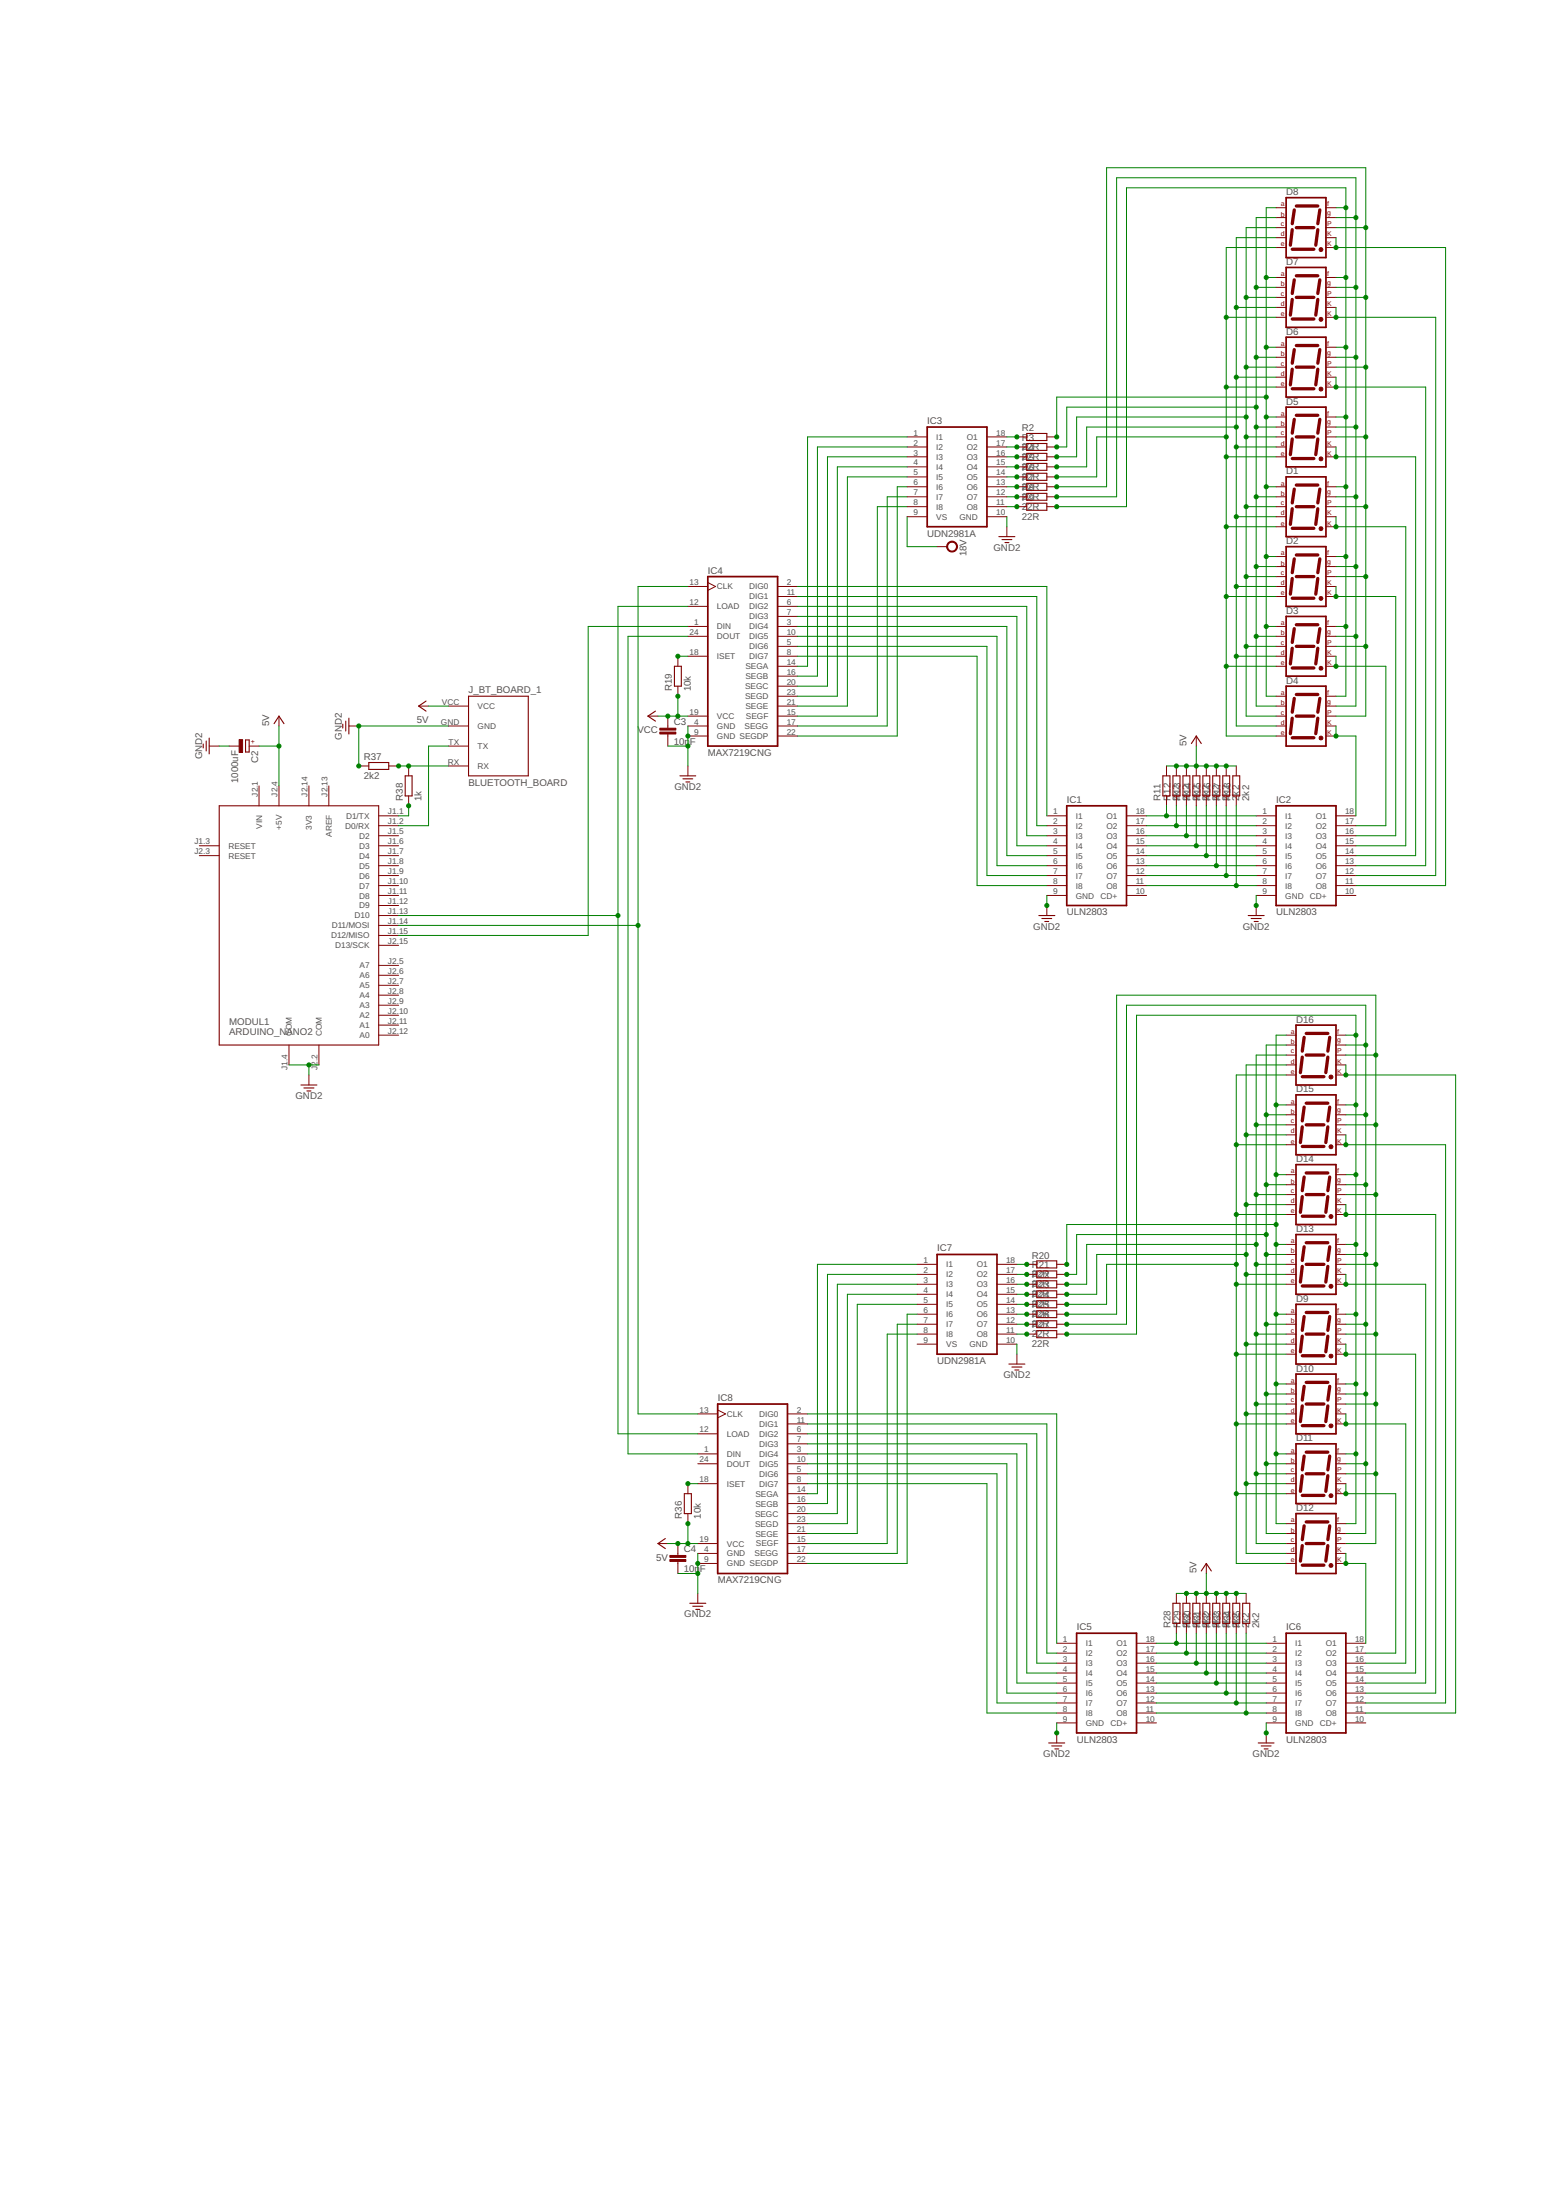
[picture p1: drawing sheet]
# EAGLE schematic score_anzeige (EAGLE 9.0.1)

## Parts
C2  1000uF  CPOL-EUE5-10.5  [E5-10,5]
C3  10nF  C-EU025-025X050  [C025-025X050]
C4  10nF  C-EU025-025X050  [C025-025X050]
D1  7SEG-MCK  [7SEG-7]
D2  7SEG-MCK  [7SEG-7]
D3  7SEG-MCK  [7SEG-7]
D4  7SEG-MCK  [7SEG-7]
D5  7SEG-MCK  [7SEG-7]
D6  7SEG-MCK  [7SEG-7]
D7  7SEG-MCK  [7SEG-7]
D8  7SEG-MCK  [7SEG-7]
D9  7SEG-MCK  [7SEG-7]
D10  7SEG-MCK  [7SEG-7]
D11  7SEG-MCK  [7SEG-7]
D12  7SEG-MCK  [7SEG-7]
D13  7SEG-MCK  [7SEG-7]
D14  7SEG-MCK  [7SEG-7]
D15  7SEG-MCK  [7SEG-7]
D16  7SEG-MCK  [7SEG-7]
IC1  ULN2803  ULN2803A  [DIL18]
IC2  ULN2803  ULN2803A  [DIL18]
IC3  UDN2981A  [DIL18]
IC4  MAX7219CNG  [DIL24-3]
IC5  ULN2803  ULN2803A  [DIL18]
IC6  ULN2803  ULN2803A  [DIL18]
IC7  UDN2981A  [DIL18]
IC8  MAX7219CNG  [DIL24-3]
J_BT_BOARD_1  BLUETOOTH_BOARD  [BT_BOARD_FOOTPRINT]
MODUL1  ARDUINO_NANO2  [ARDUINO_NANO2]
R2  22R  R-EU_0204/7  [0204/7]
R3  22R  R-EU_0204/7  [0204/7]
R4  22R  R-EU_0204/7  [0204/7]
R5  22R  R-EU_0204/7  [0204/7]
R6  22R  R-EU_0204/7  [0204/7]
R7  22R  R-EU_0204/7  [0204/7]
R8  22R  R-EU_0204/7  [0204/7]
R9  22R  R-EU_0204/7  [0204/7]
R11  2k2  R-EU_0204/7  [0204/7]
R12  2k2  R-EU_0204/7  [0204/7]
R13  2k2  R-EU_0204/7  [0204/7]
R14  2k2  R-EU_0204/7  [0204/7]
R15  2k2  R-EU_0204/7  [0204/7]
R16  2k2  R-EU_0204/7  [0204/7]
R17  2k2  R-EU_0204/7  [0204/7]
R18  2k2  R-EU_0204/7  [0204/7]
R19  10k  R-EU_0204/7  [0204/7]
R20  22R  R-EU_0204/7  [0204/7]
R21  22R  R-EU_0204/7  [0204/7]
R22  22R  R-EU_0204/7  [0204/7]
R23  22R  R-EU_0204/7  [0204/7]
R24  22R  R-EU_0204/7  [0204/7]
R25  22R  R-EU_0204/7  [0204/7]
R26  22R  R-EU_0204/7  [0204/7]
R27  22R  R-EU_0204/7  [0204/7]
R28  2k2  R-EU_0204/7  [0204/7]
R29  2k2  R-EU_0204/7  [0204/7]
R30  2k2  R-EU_0204/7  [0204/7]
R31  2k2  R-EU_0204/7  [0204/7]
R32  2k2  R-EU_0204/7  [0204/7]
R33  2k2  R-EU_0204/7  [0204/7]
R34  2k2  R-EU_0204/7  [0204/7]
R35  2k2  R-EU_0204/7  [0204/7]
R36  10k  R-EU_0204/7  [0204/7]
R37  2k2  R-EU_0204/7  [0204/7]
R38  1k  R-EU_0204/7  [0204/7]

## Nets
3.3V: C2.- C3.2 C4.2 IC1.9(GND) IC2.9(GND) IC3.10(GND) IC4.4(GND) IC4.9(GND) IC5.9(GND) IC6.9(GND) IC7.10(GND) IC8.4(GND) IC8.9(GND) J_BT_BOARD_1.GND MODUL1.J1.4(COM) MODUL1.J2.2(COM) R37.1 ; supply symbol labelled GND2
N$1: IC1.18(O1) IC2.1(I1) R11.1
N$2: IC1.17(O2) IC2.2(I2) R12.1
N$3: IC1.16(O3) IC2.3(I3) R13.1
N$4: IC1.15(O4) IC2.4(I4) R14.1
N$5: IC1.14(O5) IC2.5(I5) R15.1
N$6: IC1.13(O6) IC2.6(I6) R16.1
N$7: IC1.12(O7) IC2.7(I7) R17.1
N$8: IC1.11(O8) IC2.8(I8) R18.1
N$9: D4.1(CK1) D4.6(CK2) IC2.18(O1)
N$10: D3.1(CK1) D3.6(CK2) IC2.17(O2)
N$11: D2.1(CK1) D2.6(CK2) IC2.16(O3)
N$12: D1.1(CK1) D1.6(CK2) IC2.15(O4)
N$13: IC3.18(O1) R2.1
N$14: IC3.17(O2) R3.1
N$15: IC3.16(O3) R4.1
N$16: D5.1(CK1) D5.6(CK2) IC2.14(O5)
N$17: D6.1(CK1) D6.6(CK2) IC2.13(O6)
N$18: D7.1(CK1) D7.6(CK2) IC2.12(O7)
N$19: D8.1(CK1) D8.6(CK2) IC2.11(O8)
N$20: IC3.15(O4) R5.1
N$21: IC3.14(O5) R6.1
N$22: D1.10(A) D2.10(A) D3.10(A) D4.10(A) D5.10(A) D6.10(A) D7.10(A) D8.10(A) R2.2
N$23: IC3.13(O6) R7.1
N$24: IC3.12(O7) R8.1
N$25: IC3.11(O8) R9.1
N$26: D1.9(B) D2.9(B) D3.9(B) D4.9(B) D5.9(B) D6.9(B) D7.9(B) D8.9(B) R3.2
N$27: D1.8(C) D2.8(C) D3.8(C) D4.8(C) D5.8(C) D6.8(C) D7.8(C) D8.8(C) R4.2
N$28: D1.5(D) D2.5(D) D3.5(D) D4.5(D) D5.5(D) D6.5(D) D7.5(D) D8.5(D) R5.2
N$29: D1.4(E) D2.4(E) D3.4(E) D4.4(E) D5.4(E) D6.4(E) D7.4(E) D8.4(E) R6.2
N$30: D1.7(DP) D2.7(DP) D3.7(DP) D4.7(DP) D5.7(DP) D6.7(DP) D7.7(DP) D8.7(DP) R7.2
N$31: IC1.1(I1) IC4.2(DIG0)
N$32: D1.2(F) D2.2(F) D3.2(F) D4.2(F) D5.2(F) D6.2(F) D7.2(F) D8.2(F) R9.2
N$33: D1.3(G) D2.3(G) D3.3(G) D4.3(G) D5.3(G) D6.3(G) D7.3(G) D8.3(G) R8.2
N$34: IC1.2(I2) IC4.11(DIG1)
N$35: IC1.3(I3) IC4.6(DIG2)
N$36: IC1.4(I4) IC4.7(DIG3)
N$37: IC1.5(I5) IC4.3(DIG4)
N$38: IC1.6(I6) IC4.10(DIG5)
N$39: IC1.7(I7) IC4.5(DIG6)
N$40: IC1.8(I8) IC4.8(DIG7)
N$41: IC3.1(I1) IC4.14(SEGA)
N$42: IC3.2(I2) IC4.16(SEGB)
N$43: IC3.3(I3) IC4.20(SEGC)
N$44: IC3.4(I4) IC4.23(SEGD)
N$45: IC3.5(I5) IC4.21(SEGE)
N$46: IC3.6(I6) IC4.22(SEGDP)
N$47: IC3.7(I7) IC4.17(SEGG)
N$48: IC3.8(I8) IC4.15(SEGF)
N$49: MODUL1.J1.1(D1/TX) R38.1
N$50: IC4.18(ISET) R19.2
N$51: IC5.18(O1) IC6.1(I1) R28.1
N$52: IC5.17(O2) IC6.2(I2) R29.1
N$53: IC5.16(O3) IC6.3(I3) R30.1
N$54: IC5.15(O4) IC6.4(I4) R31.1
N$55: IC5.14(O5) IC6.5(I5) R32.1
N$56: IC5.13(O6) IC6.6(I6) R33.1
N$57: IC5.12(O7) IC6.7(I7) R34.1
N$58: IC5.11(O8) IC6.8(I8) R35.1
N$59: D12.1(CK1) D12.6(CK2) IC6.18(O1)
N$60: D11.1(CK1) D11.6(CK2) IC6.17(O2)
N$61: D10.1(CK1) D10.6(CK2) IC6.16(O3)
N$62: D9.1(CK1) D9.6(CK2) IC6.15(O4)
N$63: D13.1(CK1) D13.6(CK2) IC6.14(O5)
N$64: D14.1(CK1) D14.6(CK2) IC6.13(O6)
N$65: D15.1(CK1) D15.6(CK2) IC6.12(O7)
N$66: D16.1(CK1) D16.6(CK2) IC6.11(O8)
N$67: D9.10(A) D10.10(A) D11.10(A) D12.10(A) D13.10(A) D14.10(A) D15.10(A) D16.10(A) R20.2
N$68: IC7.18(O1) R20.1
N$69: IC7.17(O2) R21.1
N$70: IC7.16(O3) R22.1
N$71: IC7.15(O4) R23.1
N$72: IC7.14(O5) R24.1
N$73: IC7.13(O6) R25.1
N$74: IC7.12(O7) R26.1
N$75: IC7.11(O8) R27.1
N$76: D9.9(B) D10.9(B) D11.9(B) D12.9(B) D13.9(B) D14.9(B) D15.9(B) D16.9(B) R21.2
N$77: D9.8(C) D10.8(C) D11.8(C) D12.8(C) D13.8(C) D14.8(C) D15.8(C) D16.8(C) R22.2
N$78: D9.5(D) D10.5(D) D11.5(D) D12.5(D) D13.5(D) D14.5(D) D15.5(D) D16.5(D) R23.2
N$79: D9.4(E) D10.4(E) D11.4(E) D12.4(E) D13.4(E) D14.4(E) D15.4(E) D16.4(E) R24.2
N$80: D9.2(F) D10.2(F) D11.2(F) D12.2(F) D13.2(F) D14.2(F) D15.2(F) D16.2(F) R27.2
N$81: D9.3(G) D10.3(G) D11.3(G) D12.3(G) D13.3(G) D14.3(G) D15.3(G) D16.3(G) R26.2
N$82: D9.7(DP) D10.7(DP) D11.7(DP) D12.7(DP) D13.7(DP) D14.7(DP) D15.7(DP) D16.7(DP) R25.2
N$83: IC5.1(I1) IC8.2(DIG0)
N$84: IC5.2(I2) IC8.11(DIG1)
N$85: IC5.3(I3) IC8.6(DIG2)
N$86: IC5.4(I4) IC8.7(DIG3)
N$87: IC5.5(I5) IC8.3(DIG4)
N$88: IC5.6(I6) IC8.10(DIG5)
N$89: IC5.7(I7) IC8.5(DIG6)
N$90: IC5.8(I8) IC8.8(DIG7)
N$91: IC7.1(I1) IC8.14(SEGA)
N$92: IC7.2(I2) IC8.16(SEGB)
N$93: IC7.3(I3) IC8.20(SEGC)
N$94: IC7.4(I4) IC8.23(SEGD)
N$95: IC7.5(I5) IC8.21(SEGE)
N$96: IC7.6(I6) IC8.22(SEGDP)
N$97: IC7.7(I7) IC8.17(SEGG)
N$98: IC7.8(I8) IC8.15(SEGF)
N$99: IC8.18(ISET) R36.2
N$100: IC4.24(DOUT) IC8.1(DIN)
N$101: IC4.13(CLK) IC8.13(CLK) MODUL1.J1.14(D11/MOSI)
N$102: IC4.12(LOAD) IC8.12(LOAD) MODUL1.J1.13(D10)
N$103: IC4.1(DIN) MODUL1.J1.15(D12/MISO)
N$104: J_BT_BOARD_1.TX MODUL1.J1.2(D0/RX)
N$105: J_BT_BOARD_1.RX R37.2 R38.2
VCC: C2.+ C3.1 C4.1 IC3.9(VS) IC4.19(VCC) IC8.19(VCC) J_BT_BOARD_1.VCC MODUL1.J2.4(+5V) R11.2 R12.2 R13.2 R14.2 R15.2 R16.2 R17.2 R18.2 R19.1 R28.2 R29.2 R30.2 R31.2 R32.2 R33.2 R34.2 R35.2 R36.1 ; supply symbol labelled 5V, 18V
Unconnected: IC1.10(CD+) IC2.10(CD+) IC5.10(CD+) IC6.10(CD+) IC7.9(VS) IC8.24(DOUT) MODUL1.J1.3(RESET) MODUL1.J1.5(D2) MODUL1.J1.6(D3) MODUL1.J1.7(D4) MODUL1.J1.8(D5) MODUL1.J1.9(D6) MODUL1.J1.10(D7) MODUL1.J1.11(D8) MODUL1.J1.12(D9) MODUL1.J2.3(RESET) MODUL1.J2.5(A7) MODUL1.J2.6(A6) MODUL1.J2.7(A5) MODUL1.J2.8(A4) MODUL1.J2.9(A3) MODUL1.J2.10(A2) MODUL1.J2.11(A1) MODUL1.J2.12(A0) MODUL1.J2.15(D13/SCK)

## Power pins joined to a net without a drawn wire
3V3: MODUL1.J2.14(3V3)
AREF: MODUL1.J2.13(AREF)
VIN: MODUL1.J2.1(VIN)

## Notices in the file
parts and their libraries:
SparkFun-PowerSymbols: Licensing: Creative Commons ShareAlike 4.0 International - https://creativecommons.org/licenses/by-sa/4.0
